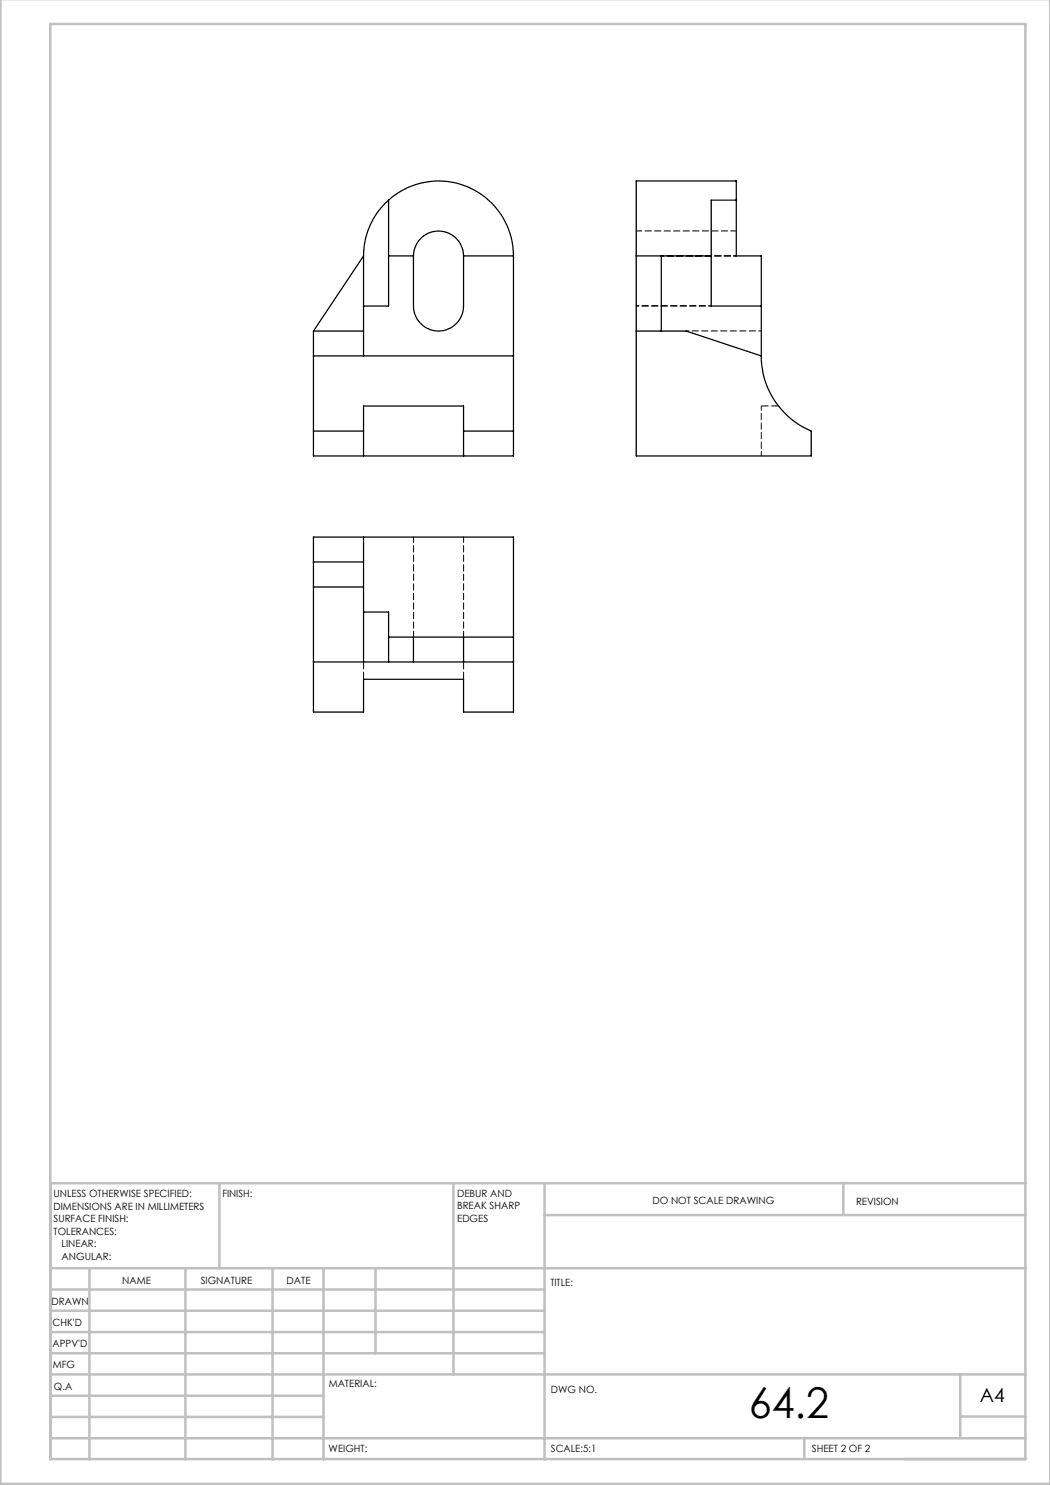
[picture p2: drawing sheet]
<svg xmlns="http://www.w3.org/2000/svg" width="210mm" height="297mm" viewBox="0 0 210 297" stroke-linecap="round" stroke-linejoin="round" font-family="sans-serif">
<g fill="none" stroke="#c0c0c0" stroke-width=".5">
<path d="M.1 -.1v296.9h209.9v-296.9M10.1 4.8h195v287h-195zM43.9 236.6v17M90.7 236.6v38.3M108.9 236.6v55.3M168.7 236.6v6.3M205.1 236.6h-195v55.3M10.1 253.6h195M10.1 257.9h98.8M17.9 253.6v38.3M37.1 253.6v38.3M54.5 253.6v38.3"/>
<path d="M64.7 253.6v38.3M75.1 253.6v17M108.9 243h96.2M10.1 270.6h98.8M10.1 266.4h98.8M10.1 262.1h98.8M10.1 279.1h54.6M10.1 274.9h195M192.1 274.8v12.7M10.1 287.7h195M10.1 283.4h54.6M160.9 287.5v4.3"/>
<path d="M192.1 283.3h13"/>
</g>
<g fill="none" stroke="#000" stroke-width=".25">
<path d="M72.7 51.2v20M72.7 51.2l-10 15M77.7 40a15 15 0 0 1 16.1-2.5 15 15 0 0 1 8.9 13.7M77.7 40a14.9 14.9 0 0 0-5 11.2M77.7 51.2h5M77.7 40v21.2h-5M82.7 51.2v10a5 5 0 0 0 5 5 5 5 0 0 0 5-5v-10M82.7 51.2a5 5 0 0 1 5-5 5 5 0 0 1 5 5M92.7 51.2h10M102.7 51.2v20M127.2 51.2v40h35v-5a16.2 16.2 0 0 1-9.9-15M127.2 51.2h15"/>
<path d="M132.3 51.2v15M142.2 51.2v10h10.1M147.2 40v-3.8h-20v15M147.2 40h-5v11.2M147.2 40v11.2h5.1v20M62.7 71.2v15M62.7 71.2h40M62.7 66.2v5M62.7 66.2h10M102.7 71.2v15M127.2 66.2h10l15.1 5M62.7 86.2h10"/>
<path d="M62.7 86.2v5h40v-5M72.7 86.2v-5h20v5M72.7 86.2v5M92.7 86.2h10M92.7 86.2v5M62.7 112.4h10M62.7 117.4h10M72.7 107.4h30v25M72.7 107.4h-10v25M72.7 107.4v25M62.7 132.4v10h10v-6.5h20v6.5h10v-10M62.7 132.4h20"/>
<path d="M72.7 122.4h5v10M77.7 127.4h25M82.7 132.4h10M82.7 127.4v5M92.7 127.4v5M92.7 132.4h10"/>
</g>
<path d="M155.7 81.2h-3.4M72.7 135.8v-3.4M92.7 132.4v3.4" fill="none" stroke="#000" stroke-width=".2" stroke-dasharray="1.3 .6" stroke-dashoffset="-.1"/>
<path d="M152.3 81.2v10" fill="none" stroke="#000" stroke-width=".2" stroke-dasharray="1.3 .6" stroke-dashoffset=".4"/>
<path d="M147.3 46.2h-20M82.7 127.4v-20M92.7 127.4v-20" fill="none" stroke="#000" stroke-width=".2" stroke-dasharray="1.3 .6" stroke-dashoffset=".2"/>
<path d="M147.3 51.2h-15M137.3 66.2h15M142.3 61.2h-15" fill="none" stroke="#000" stroke-width=".2" stroke-dasharray="1.3 .6" stroke-dashoffset=".8"/>
<text font-size="8.5" x="149.8" y="283.5">64.2</text>
<text font-size="3.9" x="196" y="280.4">A4</text>
<g font-size="2">
<text x="10.7" y="239.5">UNLESS OTHERWISE SPECIFIED:</text>
<text x="44.5" y="239.5">FINISH:</text>
<text x="91.4" y="239.4">DEBUR AND</text>
<text x="10.7" y="242">DIMENSIONS ARE IN MILLIMETERS</text>
<text x="10.7" y="244.5">SURFACE FINISH:</text>
<text x="91.4" y="241.9">BREAK SHARP</text>
<text x="91.4" y="244.4">EDGES</text>
<text x="130.5" y="240.8">DO NOT SCALE DRAWING</text>
<text x="171.2" y="241">REVISION</text>
<text x="10.7" y="247">TOLERANCES:</text>
<text x="12.3" y="249.5">LINEAR:</text>
<text x="12.3" y="252">ANGULAR:</text>
<text x="24.4" y="256.9">NAME</text>
<text x="40.1" y="256.8">SIGNATURE</text>
<text x="57.3" y="256.8">DATE</text>
<text x="110.1" y="257.1">TITLE:</text>
<text x="10.3" y="260.9">DRAWN</text>
<text x="10.5" y="269.3">APPV'D</text>
<text x="10.5" y="265.2">CHK'D</text>
<text x="10.6" y="273.6">MFG</text>
<text x="10.8" y="278">Q.A</text>
<text x="65.8" y="277.4">MATERIAL:</text>
<text x="110.2" y="278.5">DWG NO.</text>
<text x="65.7" y="290.4">WEIGHT:</text>
<text x="110.2" y="290.5">SCALE:5:1</text>
<text x="162.4" y="290.4">SHEET 2 OF 2</text>
</g>
</svg>
